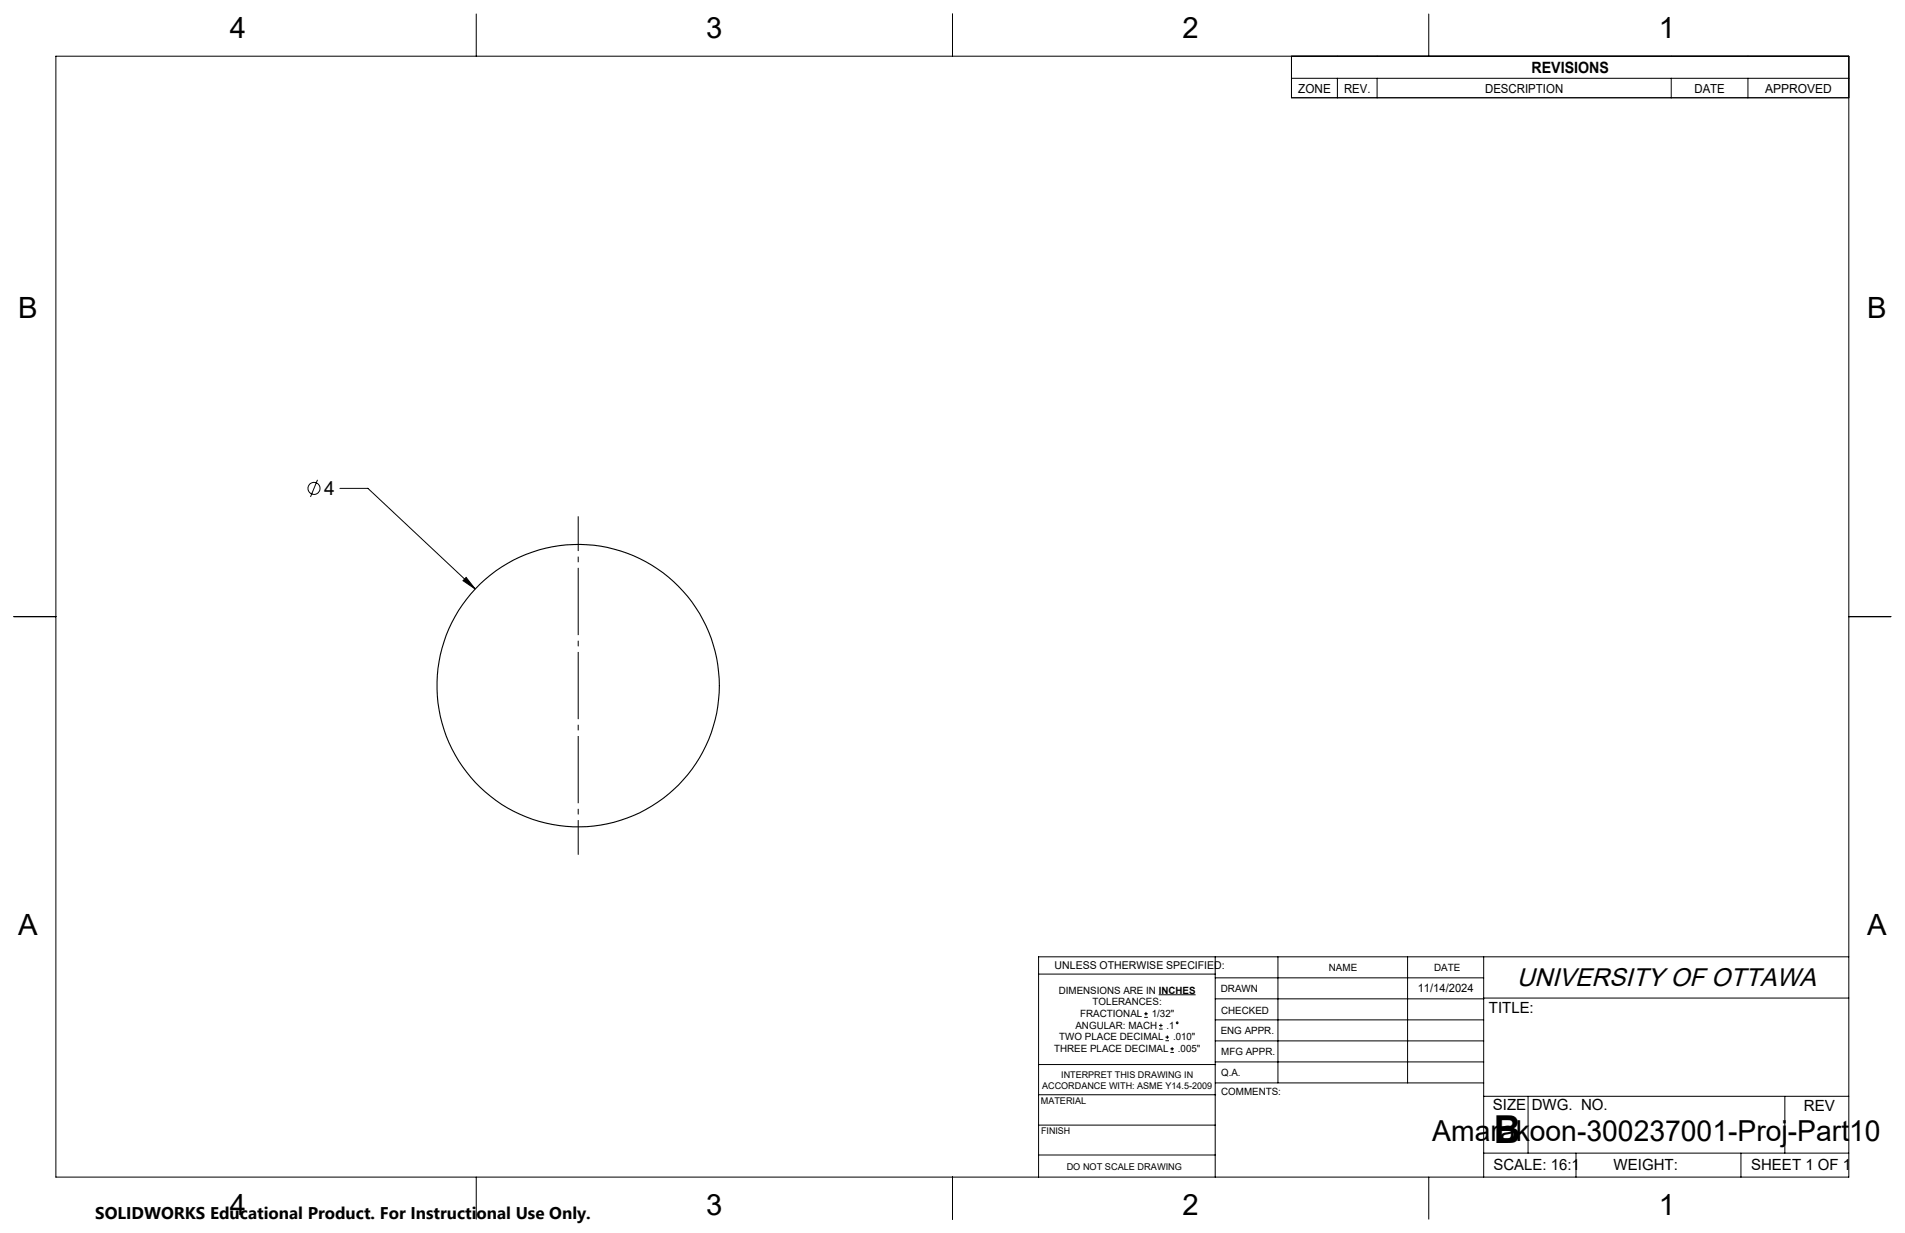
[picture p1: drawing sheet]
<svg xmlns="http://www.w3.org/2000/svg" width="432mm" height="279mm" viewBox="0 0 432 279" stroke-linecap="round" stroke-linejoin="round" font-family="sans-serif">
<circle cx="131.1" cy="155.4" r="32" fill="none" stroke="#000" stroke-width=".25"/>
<g fill="none" stroke="#000" stroke-width=".23">
<path d="M12.7 12.7h406.4v254h-406.4zM107.9 3.2v9.5M215.9 3.2v9.5M292.7 12.7v9.5h126.4M292.7 17.7h126.4M303.1 17.7v4.5M312.1 17.7v4.5M323.8 3.2v9.5M378.8 17.7v4.5M396.2 17.7v4.5M72 108.7l-1.6 3.9M77 110.7h6.4l24.3 22.8"/>
<path d="M3.1 139.7h9.6M105.7 130.8l2 2.7-2.7-1.9zM419.1 139.7h9.5M275.4 216.8v49.9M289.7 216.8v28.6M319.1 216.8v28.6M336.3 216.8v49.9M419.1 216.8h-183.7v49.9M235.4 220.7h40M259.4 230.5h.8M259.4 229.7h.8M259.8 229.3v.8"/>
<path d="M262.6 225.4h8.4M262.7 233.2h.8M262.7 232.4h.8M263.1 232v.8M264.2 235.8h.8M264.2 235h.8M264.6 234.6v.8M265.3 238.5h.8M265.3 237.7h.8M265.7 237.3v.8M275.4 235.9h60.9M275.4 231.1h60.9"/>
<path d="M275.4 226.3h60.9M275.4 221.6h60.9M336.3 226.2h82.8M235.4 255h40M235.4 248.1h40.2M235.4 241.2h40.2M275.4 245.4h60.9M275.4 240.6h60.9M336.3 248.4h82.8M346.4 248.4v12.9M404.6 248.4v12.9M107.9 266.7v9.6"/>
<path d="M215.9 266.7v9.6M235.4 261.7h40M323.8 266.7v9.6M336.3 261.3h82.8M357.2 261.3v5.4M394.6 261.3v5.4"/>
<circle cx="71.2" cy="110.7" r="1.36"/>
<circle cx="266.9" cy="231.8" r=".2"/>
</g>
<path d="M131.1 193.7v-76.7" fill="none" stroke="#000" stroke-width=".23" stroke-dasharray="15.2 1.3 1.3 1.3" stroke-dashoffset="7.4" stroke-linecap="butt"/>
<path d="M105.7 130.8l2 2.7-2.7-1.9z" fill="#000"/>
<text font-size="8.7" x="338.6" y="259">B</text>
<g font-size="6.6">
<text x="52.1" y="8.6">4</text>
<text x="160.1" y="8.6">3</text>
<text x="268" y="8.6">2</text>
<text x="376" y="8.6">1</text>
<text x="4.1" y="72.1">B</text>
<text x="423.2" y="72.1">B</text>
<text x="4.1" y="211.8">A</text>
<text x="423.2" y="211.8">A</text>
<text x="324.7" y="258.5">Amarakoon-300237001-Proj-Part10</text>
<text x="52.1" y="275.3">4</text>
<text x="160.1" y="275.3">3</text>
<text x="268" y="275.3">2</text>
<text x="376" y="275.3">1</text>
</g>
<text font-size="5.8" x="343.8" y="223.5">UNIVERSITY OF OTTAWA</text>
<text font-size="4.4" x="73.4" y="112.1">4</text>
<text font-size="3.8" x="21.6" y="276.3">SOLIDWORKS Educational Product. For Instructional Use Only.</text>
<g font-size="3.5">
<text x="347.1" y="16.5">REVISIONS</text>
<text x="337.5" y="229.5">TITLE:</text>
<text x="338.4" y="251.5">SIZE</text>
<text x="347.2" y="251.6">DWG. NO.</text>
<text x="408.9" y="251.7">REV</text>
<text x="338.5" y="265.1">SCALE: 16:1</text>
<text x="365.8" y="265.2">WEIGHT:</text>
<text x="396.9" y="265.1">SHEET 1 OF 1</text>
</g>
<g font-size="2.8">
<text x="294.3" y="21">ZONE</text>
<text x="304.7" y="21">REV.</text>
<text x="336.6" y="21">DESCRIPTION</text>
<text x="384.1" y="21">DATE</text>
<text x="400.1" y="21">APPROVED</text>
</g>
<text font-size="2.6" x="321.4" y="224.8">11/14/2024</text>
<text font-size="2.4" x="239.1" y="219.6">UNLESS OTHERWISE SPECIFIED:</text>
<g font-size="2.3">
<text x="301.2" y="220">NAME</text>
<text x="325.1" y="220">DATE</text>
<text x="240" y="225.2">DIMENSIONS ARE IN INCHES</text>
<text x="247.7" y="227.8">TOLERANCES:</text>
<text x="276.7" y="224.9">DRAWN</text>
<text x="243.8" y="233.1">ANGULAR: MACH</text>
<text x="244.8" y="230.5">FRACTIONAL</text>
<text x="261.1" y="230.5">1/32&quot;</text>
<text x="264.4" y="233.1">.1</text>
<text x="276.8" y="229.8">CHECKED</text>
<text x="238.9" y="238.4">THREE PLACE DECIMAL</text>
<text x="240.1" y="235.8">TWO PLACE DECIMAL</text>
<text x="265.9" y="235.8">.010&quot;</text>
<text x="267" y="238.4">.005&quot;</text>
<text x="276.7" y="234.4">ENG APPR.</text>
<text x="276.8" y="239.2">MFG APPR.</text>
<text x="276.8" y="243.9">Q.A.</text>
<text x="276.8" y="248.1">COMMENTS:</text>
</g>
<g font-size="2.1">
<text x="240.5" y="244.2">INTERPRET THIS DRAWING IN</text>
<text x="235.9" y="250.1">MATERIAL</text>
<text x="236.2" y="246.7">ACCORDANCE WITH: ASME Y14.5-2009</text>
<text x="236" y="257">FINISH</text>
<text x="241.8" y="265.1">DO NOT SCALE DRAWING</text>
</g>
</svg>
